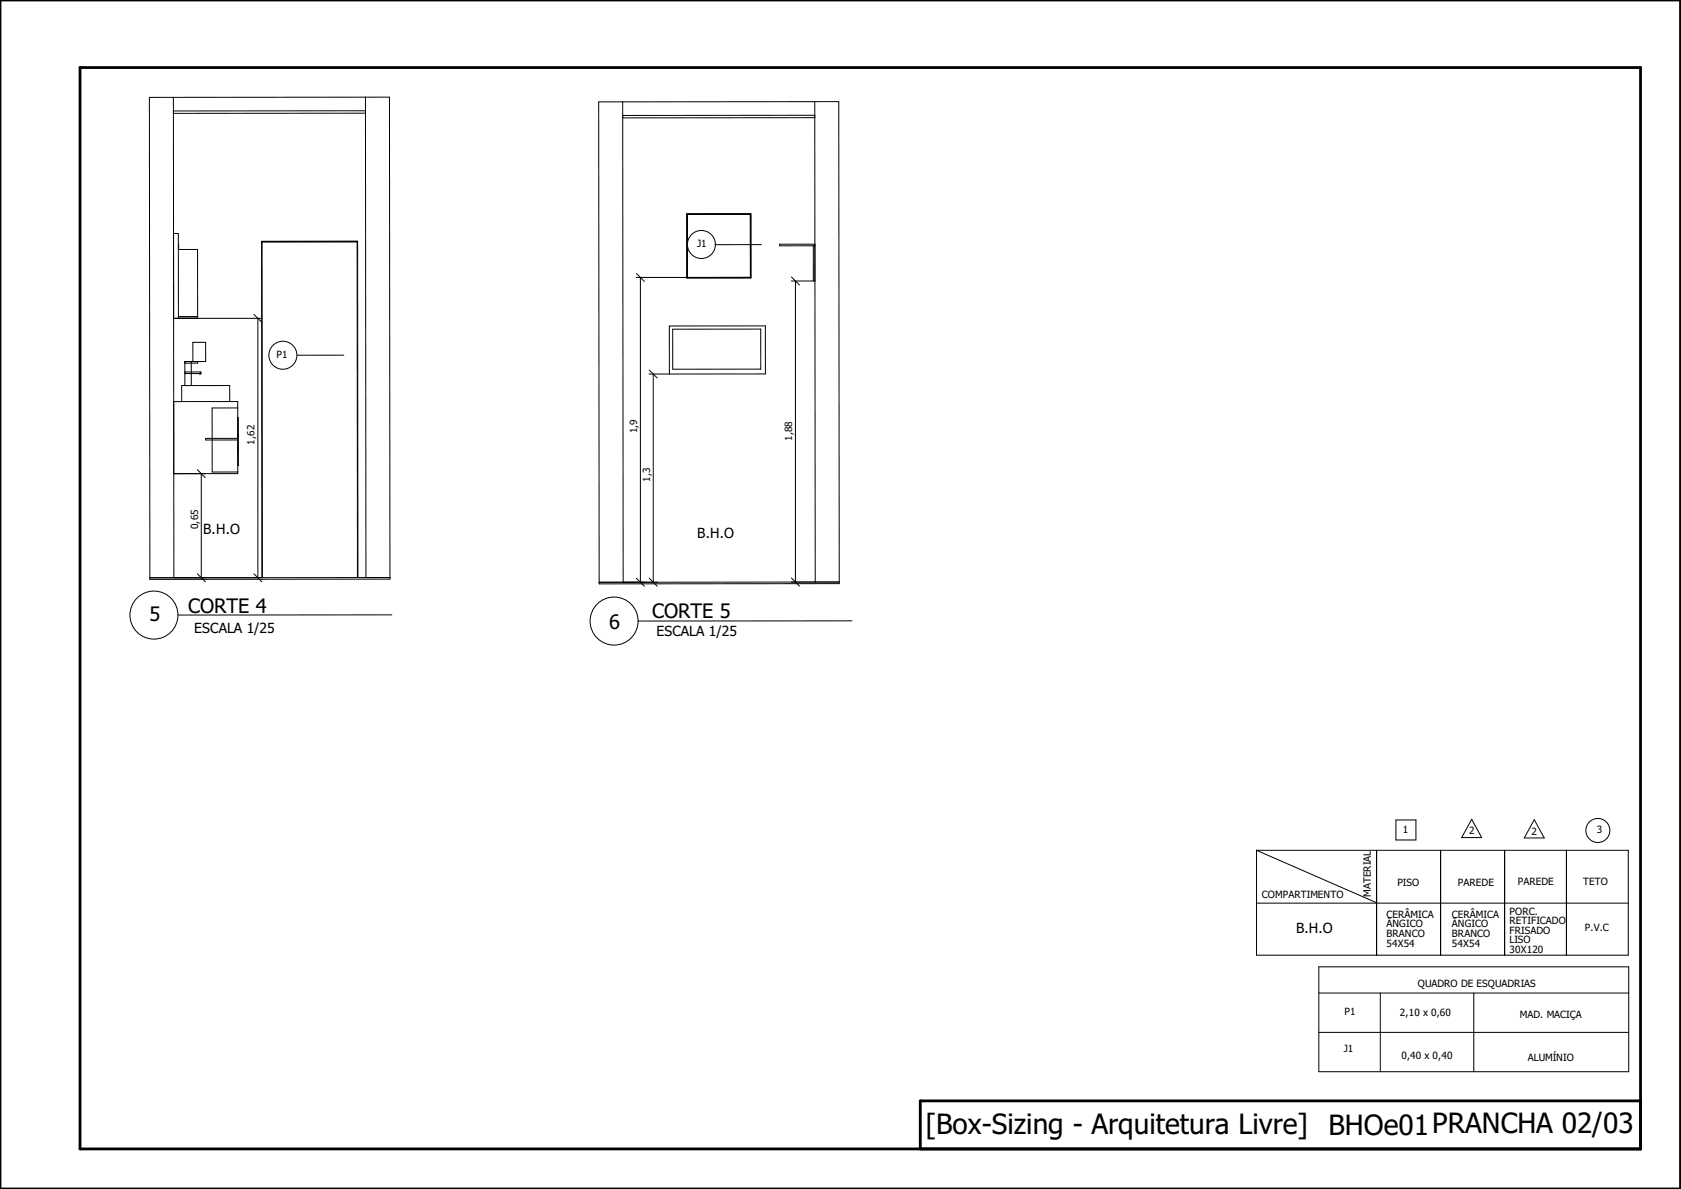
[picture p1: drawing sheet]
<svg xmlns="http://www.w3.org/2000/svg" width="420mm" height="297mm" viewBox="0 0 420 297" stroke-linecap="round" stroke-linejoin="round" font-family="sans-serif">
<path d="M0 0h420v297h-420zM20 16.9h390v270.1h-390zM410 275h-180v12" fill="none" stroke="#000" stroke-width=".7"/>
<path d="M67.4 84.5h.1" fill="none" stroke="#000" stroke-width=".25"/>
<g fill="#fff">
<path d="M44.6 61.1v1.2z"/>
<path d="M59.4 108.4v.4z"/>
<path d="M59.4 111.8v.4z"/>
<path d="M37.3 24.3h60l.2 120.4h-60z" fill-rule="evenodd"/>
<path d="M43.3 28.3h48l.2 116h-2l-.1-84h-24l.1 84h-22z" fill-rule="evenodd"/>
<path d="M65.5 60.4h23.8v83.9h-23.7z" fill-rule="evenodd"/>
<path d="M37.3 24.3h6l.2 120h-6z" fill-rule="evenodd"/>
<path d="M91.3 24.3h6l.2 120h-6z" fill-rule="evenodd"/>
<path d="M48.2 85.5h3.2v4.8h-3.6v6h9.6v4h2v18h-16v-18h2v-4h.8v-6v.4h3.2v-.4v.4h-3.2v2.2h4l-.1 .1 .2 .2-.3 .3-.2-.2h-3.6v3h1.6v-6h-1.6h2z" fill-rule="evenodd"/>
<path d="M43.4 100.3h16v1.6h-6.4v16h6.4v.4h-16z" fill-rule="evenodd"/>
<path d="M43.3 24.3h48v3.4h-48z" fill-rule="evenodd"/>
<path d="M43.4 58.3h1.2l.1 4h4.7v17.2h-4.8v-.4v.4h-1.2z" fill-rule="evenodd"/>
<path d="M53 101.9h6.4v7.6h-8v.4h8v8h-6.4z" fill-rule="evenodd"/>
<path d="M44.6 62.3h4.8v16.8h-4.8z" fill-rule="evenodd"/>
<path d="M45.4 96.3h12v4h-12z" fill-rule="evenodd"/>
<path d="M43.3 27.7h48v.6h-48z" fill-rule="evenodd"/>
<path d="M43.4 58.3h1.2v21.2h-1.2z" fill-rule="evenodd"/>
<path d="M37.5 144.3h60v.4h-60z" fill-rule="evenodd"/>
<path d="M65.4 60.3h24l.1 84-.2-83.9h-23.8v83.9z" fill-rule="evenodd"/>
<path d="M48.2 85.5h3.2v4.8h-3.2z" fill-rule="evenodd"/>
<path d="M51.4 109.5h8v.4h-8z" fill-rule="evenodd"/>
<path d="M44.6 79.1h4.8v.4h-4.8z" fill-rule="evenodd"/>
<path d="M46.2 92.9h4l-.4 .4h-3.6z" fill-rule="evenodd"/>
<path d="M59.5 104.3v12z" fill-rule="evenodd"/>
<path d="M59.4 108.8v3z" fill-rule="evenodd"/>
<path d="M50.1 93l.2 .2-.3 .3-.2-.2z" fill-rule="evenodd"/>
</g>
<g fill="none" stroke="#000" stroke-width=".25">
<path d="M43.3 24.3l.2 120M43.3 27.7h48v.6h-48zM91.3 24.3h-54l.2 120.4h60v-.4M91.3 24.3h6l.2 120M91.3 24.3l.2 120M44.6 61.1l.1 1.2M44.6 62.3h4.8v16.8M44.6 79.1h4.8v.4M44.6 79.5v-21.2h-1.2v21.2h22.1M63.5 78.5l2 2M64.5 79.5v64.8M46.2 90.3v6"/>
<path d="M46.2 90.3h3.2v.4h-3.2zM46.2 92.9h4l-.4 .4h-3.6zM47.8 90.3v6M48.2 85.5h3.2v4.8h-3.2zM50.1 93l.2 .2-.3 .3-.2-.2M179.7 85.6h.1M43.4 100.3h16v18h-16M49.3 117.3l2 2M50.3 118.3v26M57.4 100.3v-4h-12v4M59.4 101.9h-6.4v16h6.4M59.4 109.5h-8v.4h8"/>
<path d="M59.5 104.3l.1 12zM59.5 108.4h-.1M59.5 108.8h-.1M59.5 111.8h-.1M59.5 112.2h-.1M49.3 143.3l2 2M63.5 143.3l2 2M89.3 144.3v-83.9h-23.8l.1 83.9M97.5 144.3h-60h28l-.1-84h24l.1 84"/>
</g>
<g fill="#fff">
<path d="M149.6 25.5l60-.1 .2 120.4-60 .1z" fill-rule="evenodd"/>
<path d="M155.6 29.4h48l.2 116-48 .1z" fill-rule="evenodd"/>
<path d="M203.6 25.4h6l.2 120h-6z" fill-rule="evenodd"/>
<path d="M149.6 25.5l6-.1 .2 120.1h-6z" fill-rule="evenodd"/>
<path d="M167.3 81.4h24v12h-24z" fill-rule="evenodd"/>
<path d="M171.7 53.4h16v16h-16z" fill-rule="evenodd"/>
<path d="M171.8 53.6l15.8-.1v15.8h-15.8z" fill-rule="evenodd"/>
<path d="M168.1 82.2h22v10h-22z" fill-rule="evenodd"/>
<path d="M155.6 25.4h48v3.4h-48z" fill-rule="evenodd"/>
<path d="M155.6 28.8h48v.6h-48z" fill-rule="evenodd"/>
<path d="M149.8 145.5l60-.1v.4l-60 .1z" fill-rule="evenodd"/>
<path d="M194.9 61h8.8v9.2h-.4v-8.8h-8.4z" fill-rule="evenodd"/>
<path d="M203.3 61.4h.4v8.8h-.4z" fill-rule="evenodd"/>
<path d="M194.9 61h8.8v.4h-8.8z" fill-rule="evenodd"/>
</g>
<g fill="none" stroke="#000" stroke-width=".25">
<path d="M155.6 25.4l.2 120.1M155.6 28.8h48v.6h-48zM203.6 25.4h6l.2 120M203.6 25.4l-54 .1 .2 120M203.6 25.4l.2 120M171.7 53.4h16v16h-16zM159 69.3h28.6v-15.8l-15.8 .1v15.7M159.1 68.3l2 2M160.1 69.3v76.2M197.8 69.2l2 2M198.8 70.2v75.2M203.3 61.4v8.8"/>
<path d="M203.7 61h-8.8v.4h8.8M203.7 70.2h-5.9M162.2 93.4h29.1v-12h-24v12M162.3 92.4l2 2M163.3 93.4v52.1M168.1 82.2h22v10h-22zM159.1 144.5l2 2M162.3 144.5l2 2M164.3 145.5h-14.5M180.3 155.2h.1M197.8 144.4l2 2M209.8 145.4v.4l-60 .1v-.4"/>
<path d="M209.8 145.4l-60 .1"/>
</g>
<g fill="#fff">
<path d="M149.2 150.9a6 6 0 0 1 6.6-1.3 6 6 0 0 1 3.7 5.6l53.4-.1-53.4 .1a6 6 0 0 1-8.3 5.5 6 6 0 0 1-2-9.8z" fill-rule="evenodd"/>
<circle cx="153.5" cy="155.2" r="6"/>
</g>
<g fill="none" stroke="#000" stroke-width=".25">
<path d="M65.2 153.7h.1M212.9 155.1l-53.4 .1"/>
<circle cx="153.5" cy="155.2" r="6"/>
</g>
<g fill="#fff">
<path d="M34.2 149.4a6 6 0 0 1 6.6-1.3 6 6 0 0 1 3.7 5.6l53.4-.1-53.4 .1a6 6 0 0 1-8.3 5.5 6 6 0 0 1-2-9.8z" fill-rule="evenodd"/>
<circle cx="38.5" cy="153.7" r="6"/>
</g>
<g fill="none" stroke="#000" stroke-width=".25">
<path d="M175.3 61.1h.1M97.9 153.6l-53.4 .1"/>
<circle cx="38.5" cy="153.7" r="6"/>
</g>
<circle cx="175.3" cy="61.1" r="3.5" fill="#fff"/>
<g fill="none" stroke="#000" stroke-width=".25">
<path d="M70.7 88.7h.1"/>
<circle cx="175.3" cy="61.1" r="3.5"/>
</g>
<circle cx="70.7" cy="88.7" r="3.5" fill="#fff"/>
<g fill="none" stroke="#000" stroke-width=".25">
<path d="M184.5 61.1h.1"/>
<circle cx="70.7" cy="88.7" r="3.5"/>
</g>
<path d="M178.7 61.1h11.6z" fill="#fff"/>
<path d="M190.3 61.1h-11.6M80.1 88.7h.1" fill="none" stroke="#000" stroke-width=".25"/>
<path d="M74.3 88.7h11.6z" fill="#fff"/>
<path d="M85.9 88.7h-11.6M368.4 254.6h.1" fill="none" stroke="#000" stroke-width=".25"/>
<g fill="#fff">
<path d="M345 248.1v19.6z"/>
<path d="M329.6 241.5h77.5v26.2h-77.5z" fill-rule="evenodd"/>
<path d="M329.6 241.5h77.5v6.6h-77.5z" fill-rule="evenodd"/>
<path d="M329.6 248.1h38.8v19.6h38.7v-19.6h-38.7v19.6h-38.8v-9.8h77.5h-77.5z" fill-rule="evenodd"/>
</g>
<path d="M360.5 225.5h.1M329.6 241.5h77.5v26.2h-77.5zM329.6 257.9h77.5M329.6 248.1h77.5M345 248.1v19.6M368.4 248.1v19.6" fill="none" stroke="#000" stroke-width=".25"/>
<g fill="#fff">
<path d="M376.1 212.4v26.2z"/>
<path d="M360.1 212.4v26.2z"/>
<path d="M314.1 212.4h92.9v26.2h-92.9z" fill-rule="evenodd"/>
<path d="M314.1 212.4l30 13.1v13.1v-26.2v13.1l-30-13.1h77.4v13.2h-77.4z" fill-rule="evenodd"/>
<path d="M314.1 225.6h77.4v13h-77.4z" fill-rule="evenodd"/>
<path d="M391.5 212.4h15.5v13.2h-15.5z" fill-rule="evenodd"/>
<path d="M391.5 225.6h15.5v13h-15.5z" fill-rule="evenodd"/>
</g>
<path d="M314.1 212.4h92.9v26.2h-92.9zM314.1 212.4l30 13.1M344.1 212.4v26.2M351.4 207.3h.1M360.1 212.4v26.2M376.1 212.4v26.2M391.5 212.4v26.2M314.1 225.6h92.9" fill="none" stroke="#000" stroke-width=".25"/>
<path d="M348.9 204.8h5v5h-5z" fill-rule="evenodd" fill="#fff"/>
<path d="M348.9 204.8h5v5h-5zM383.5 207.1h.1" fill="none" stroke="#000" stroke-width=".25"/>
<path d="M383.5 204.8l2.5 4.5h-5z" fill="#fff"/>
<path d="M367.8 207h.1M383.5 204.8l2.5 4.5h-5z" fill="none" stroke="#000" stroke-width=".25"/>
<path d="M367.8 204.7l2.5 4.5h-5z" fill="#fff"/>
<path d="M367.8 204.7l2.5 4.5h-5zM399.4 207.5h.1" fill="none" stroke="#000" stroke-width=".25"/>
<circle cx="399.4" cy="207.5" r="3" fill="#fff"/>
<circle cx="399.4" cy="207.5" r="3" fill="none" stroke="#000" stroke-width=".25"/>
<g font-size="7">
<text x="231.3" y="283.3">[Box-Sizing - Arquitetura Livre]</text>
<text x="332.1" y="283.6">BHOe01PRANCHA 02/03</text>
</g>
<g font-size="5">
<text x="37.4" y="155.3">5</text>
<text x="47" y="153.2">CORTE 4</text>
<text x="163" y="154.4">CORTE 5</text>
<text x="152.3" y="157.1">6</text>
</g>
<g font-size="3.5">
<text x="50.8" y="133.5">B.H.O</text>
<text x="174.3" y="134.3">B.H.O</text>
<text x="48.6" y="158.1">ESCALA 1/25</text>
<text x="164.1" y="158.8">ESCALA 1/25</text>
<text x="324" y="233.1">B.H.O</text>
</g>
<g font-size="2.5">
<text x="174.2" y="61.6">J1</text>
<text x="69.1" y="89.5">P1</text>
<text x="63.6" y="111.1" transform="rotate(-90 63.6 111.1)">1,62</text>
<text x="159.3" y="108.3" transform="rotate(-90 159.3 108.3)">1,9</text>
<text x="198" y="110.2" transform="rotate(-90 198 110.2)">1,88</text>
<text x="162.5" y="120.4" transform="rotate(-90 162.5 120.4)">1,3</text>
<text x="49.5" y="132.2" transform="rotate(-90 49.5 132.2)">0,65</text>
<text x="350.6" y="208.1">1</text>
<text x="367.2" y="208.4">2</text>
<text x="382.8" y="208.5">2</text>
<text x="399.1" y="208.2">3</text>
<text x="349.3" y="221.4">PISO</text>
<text x="364.4" y="221.4">PAREDE</text>
<text x="379.4" y="221.1">PAREDE</text>
<text x="395.7" y="221.1">TETO</text>
<text x="315.4" y="224.2">COMPARTIMENTO</text>
<text x="342.6" y="224" transform="rotate(-90 342.6 224)">MATERIAL</text>
<text x="346.5" y="229.3">CERÂMICA</text>
<text x="346.5" y="231.7">ÂNGICO</text>
<text x="362.9" y="229.3">CERÂMICA</text>
<text x="362.9" y="231.7">ÂNGICO</text>
<text x="377.3" y="228.5">PORC.</text>
<text x="377.3" y="230.9">RETIFICADO</text>
<text x="377.3" y="233.3">FRISADO</text>
<text x="396.2" y="232.5">P.V.C</text>
<text x="346.5" y="234.1">BRANCO</text>
<text x="346.5" y="236.5">54X54</text>
<text x="362.9" y="234.1">BRANCO</text>
<text x="362.9" y="236.5">54X54</text>
<text x="377.3" y="235.7">LISO</text>
<text x="377.3" y="238.1">30X120</text>
<text x="354.4" y="246.5">QUADRO DE ESQUADRIAS</text>
<text x="336.1" y="253.6">P1</text>
<text x="349.9" y="253.8">2,10 x 0,60</text>
<text x="379.9" y="254.3">MAD. MACIÇA</text>
<text x="335.9" y="262.9">J1</text>
<text x="350.3" y="264.7">0,40 x 0,40</text>
<text x="381.9" y="265">ALUMÍNIO</text>
</g>
</svg>
